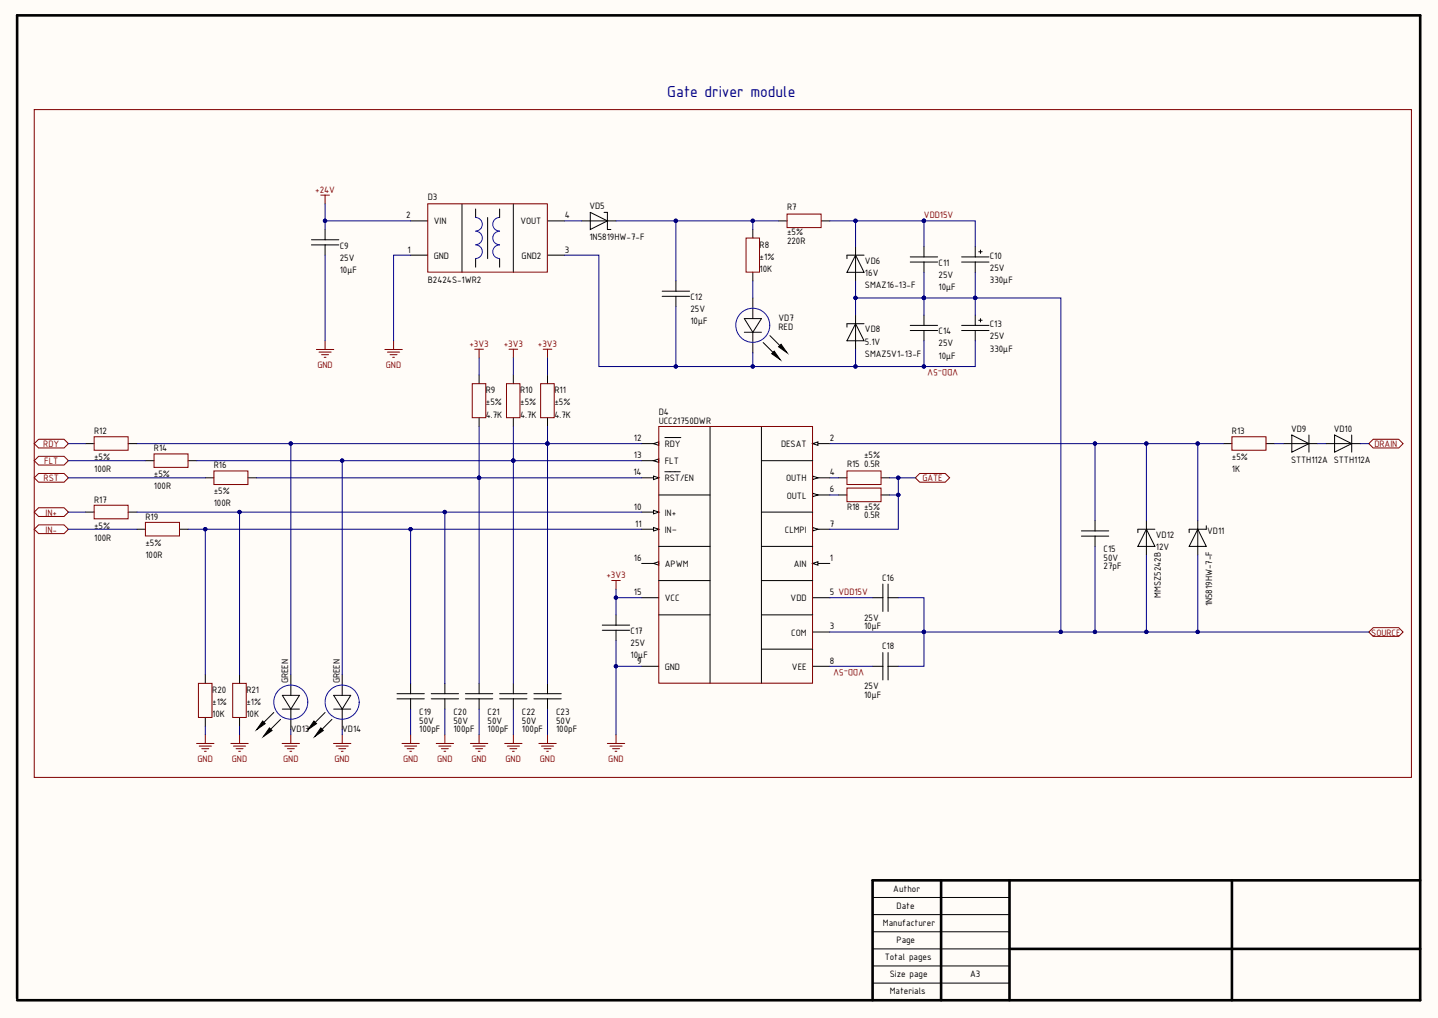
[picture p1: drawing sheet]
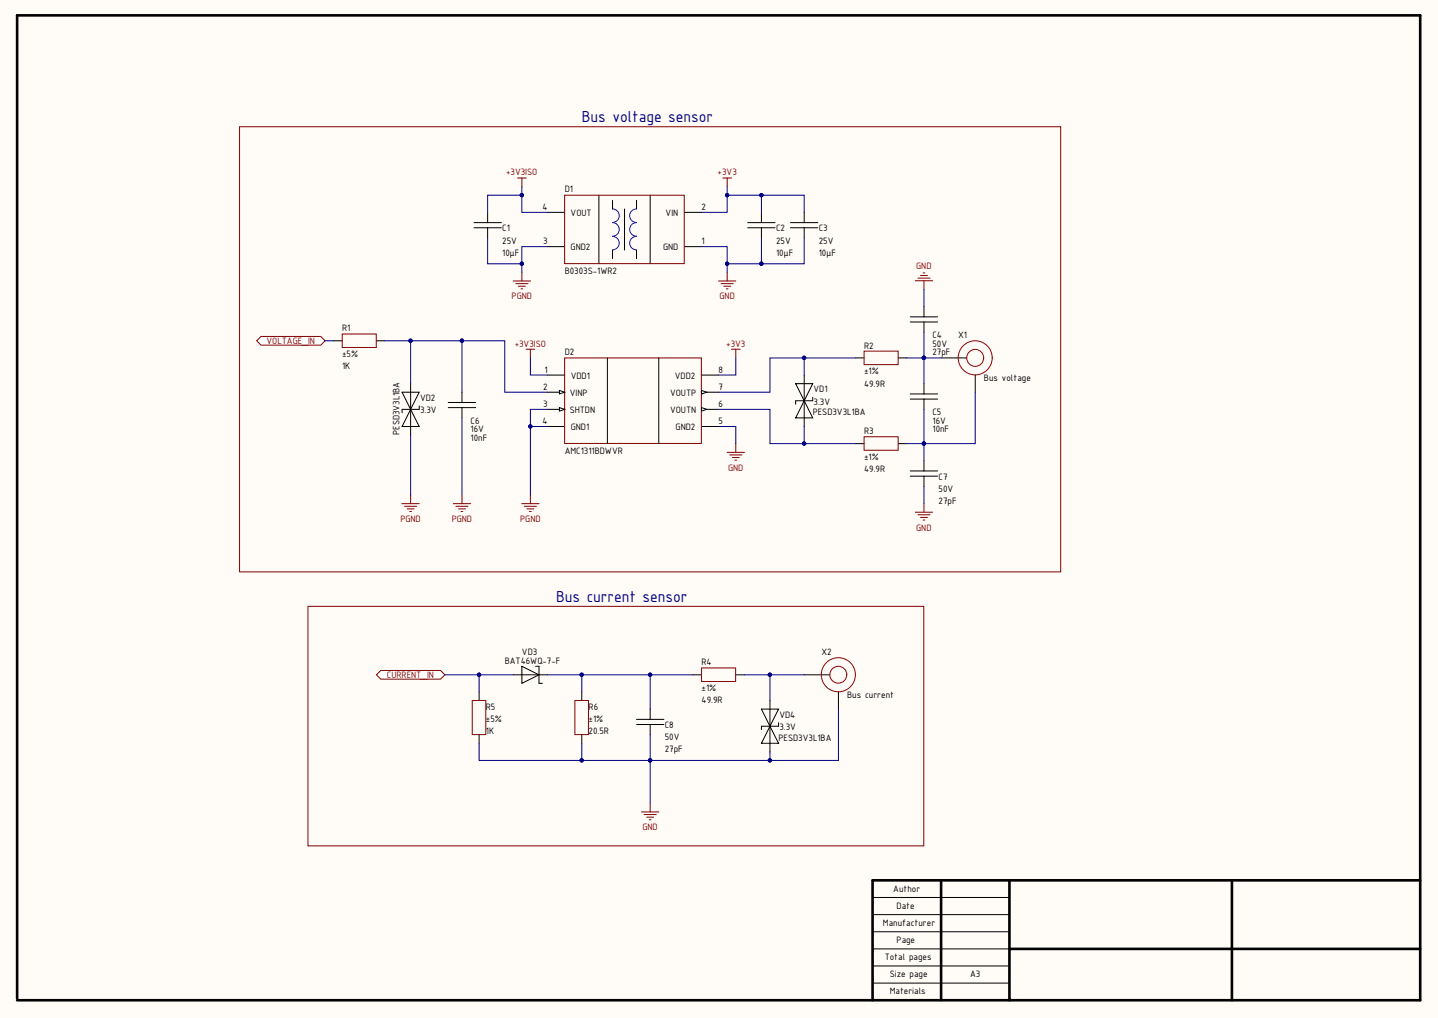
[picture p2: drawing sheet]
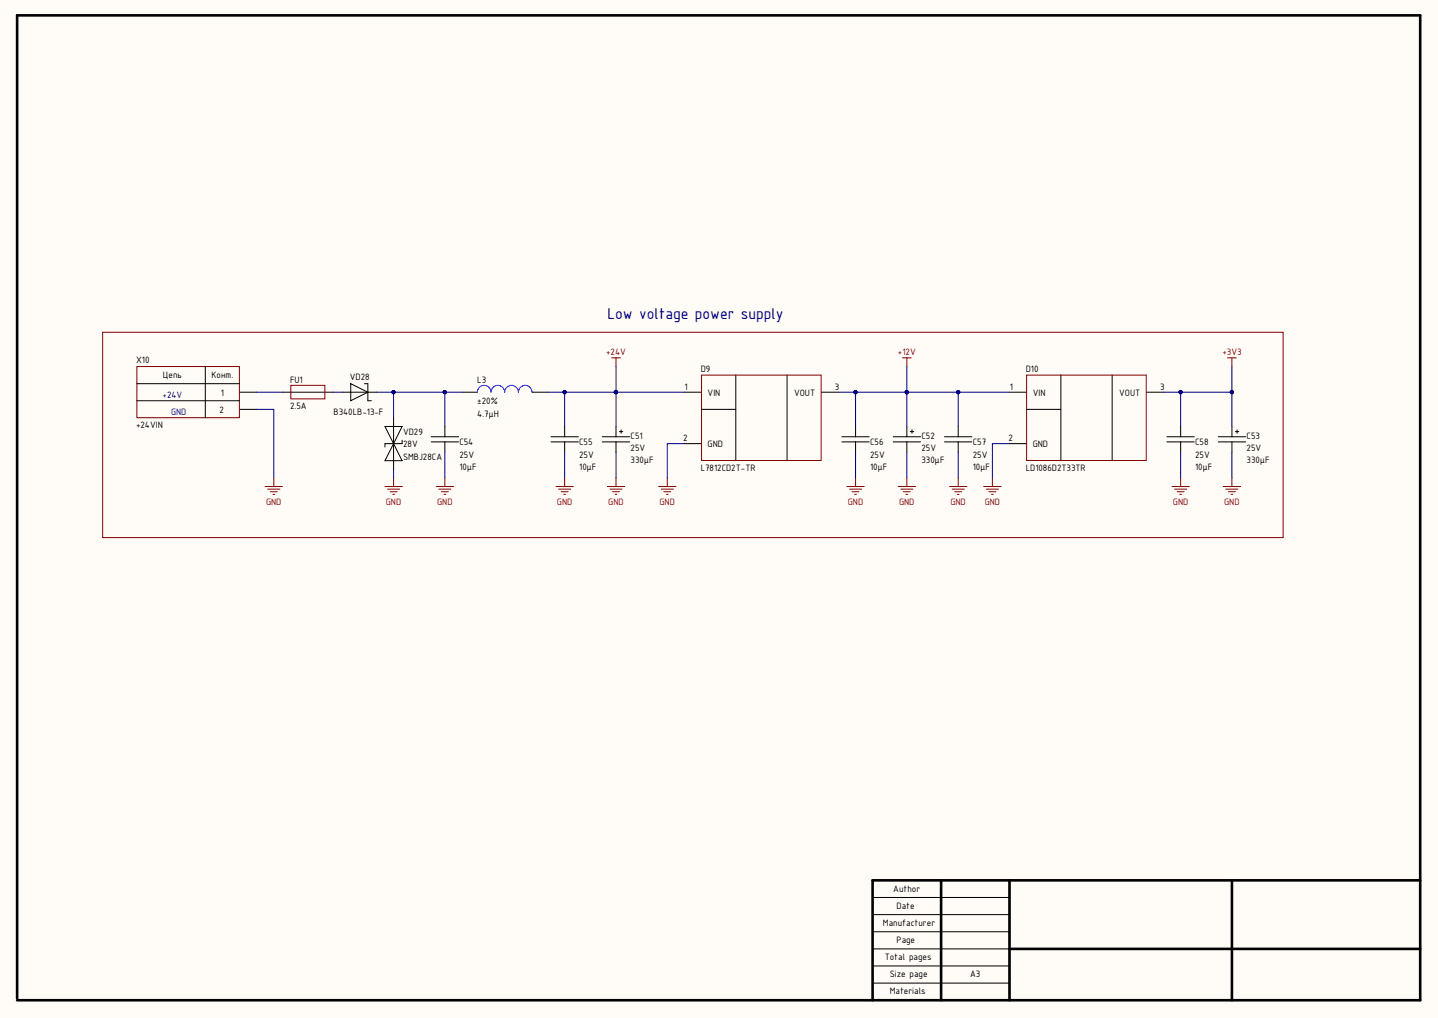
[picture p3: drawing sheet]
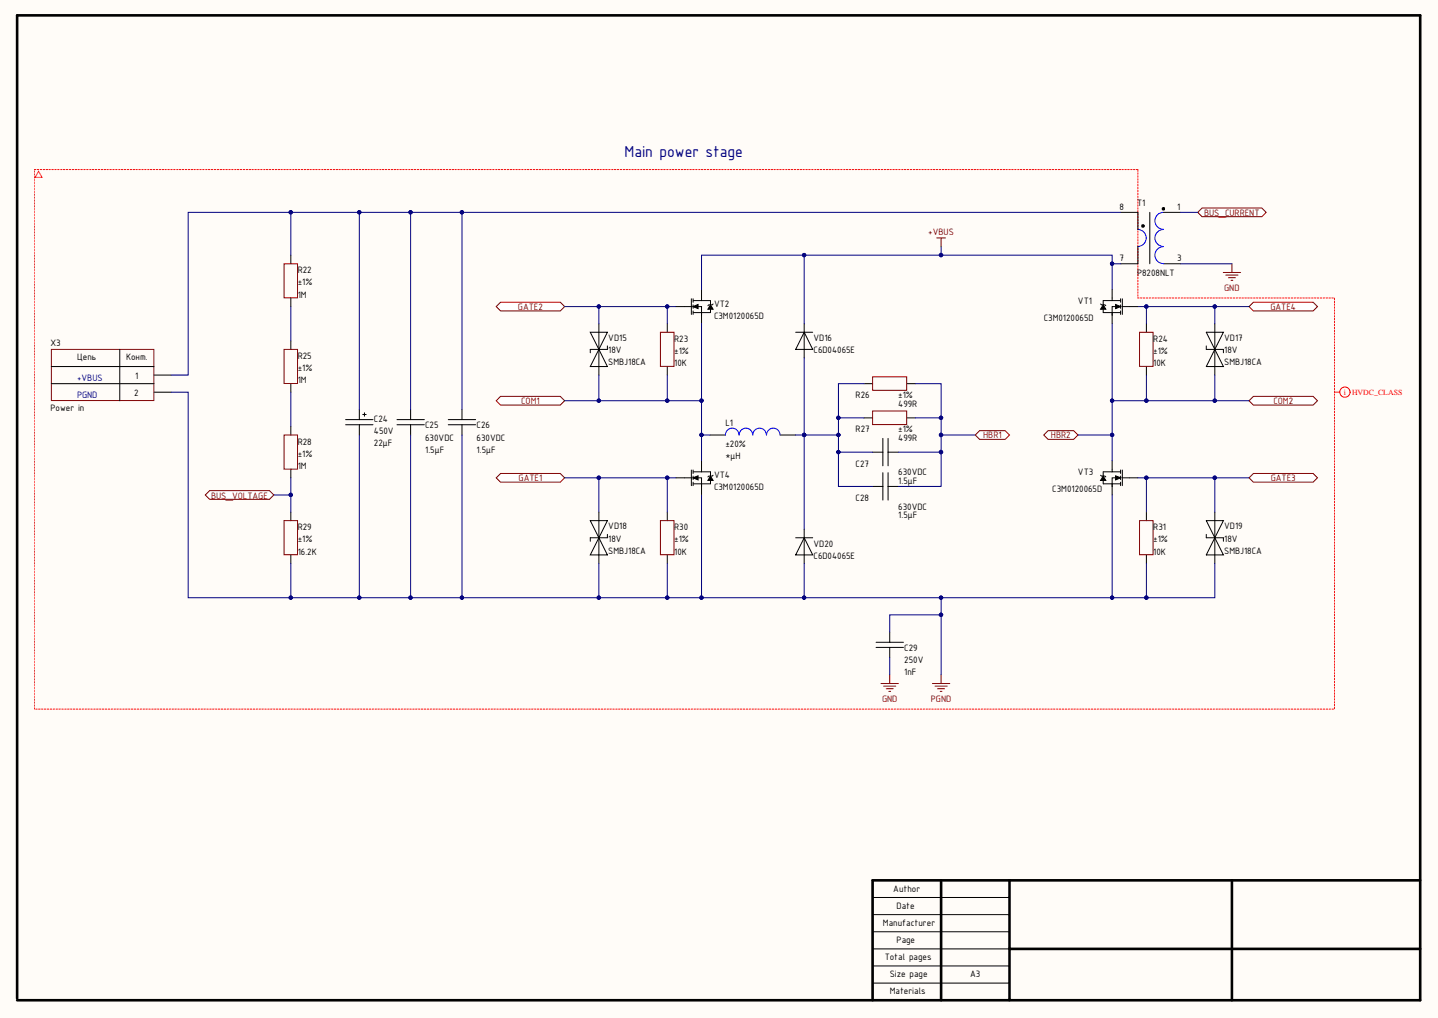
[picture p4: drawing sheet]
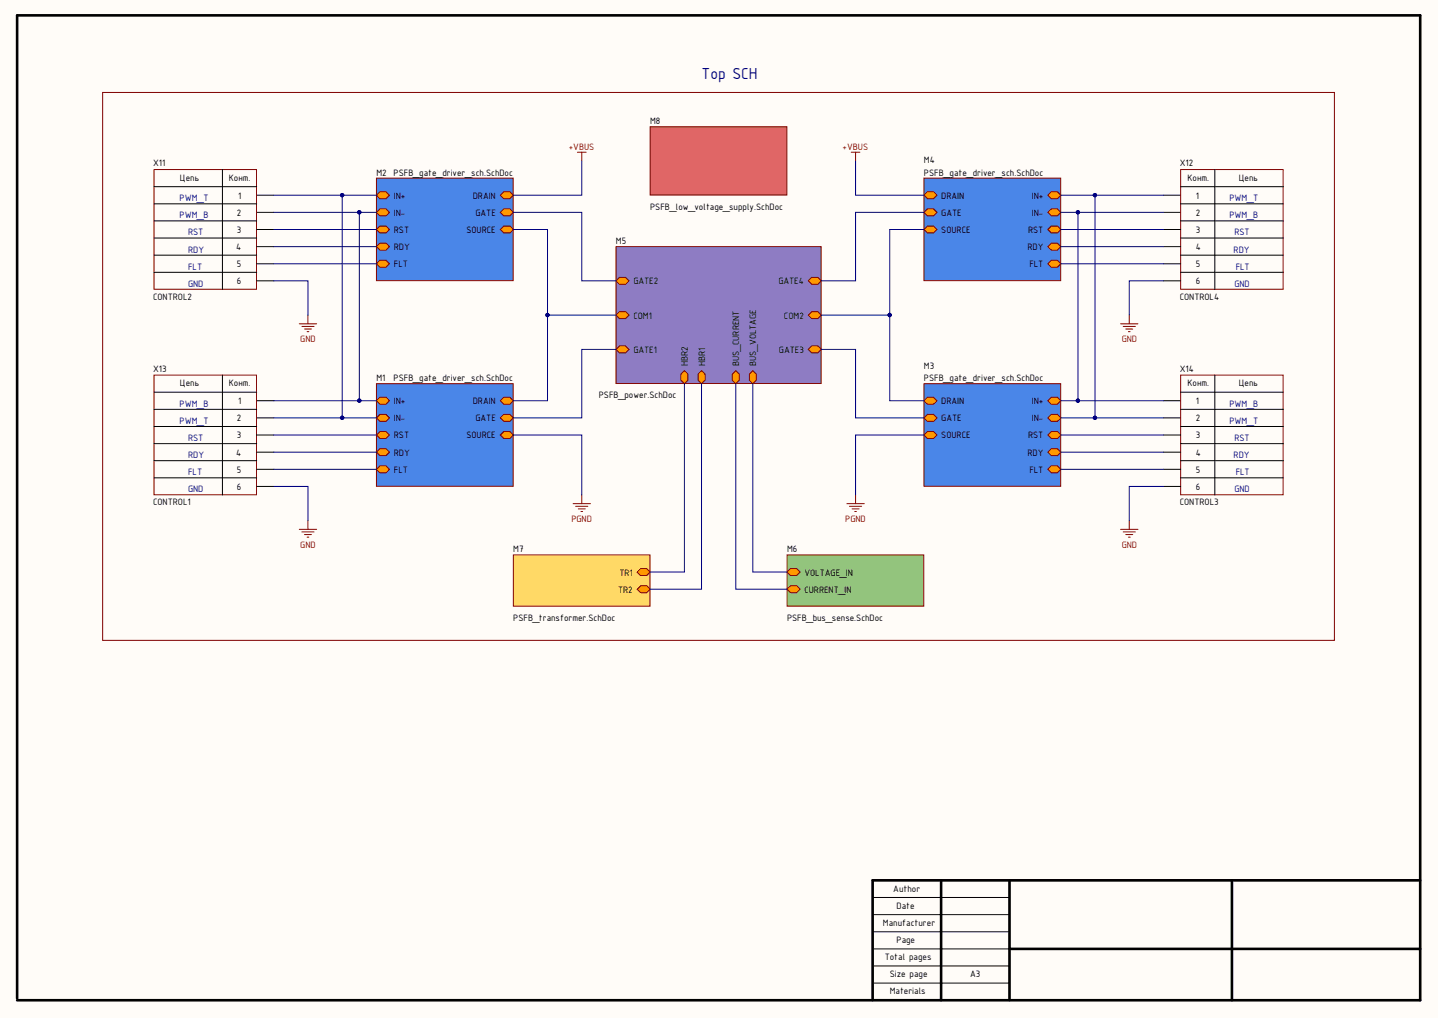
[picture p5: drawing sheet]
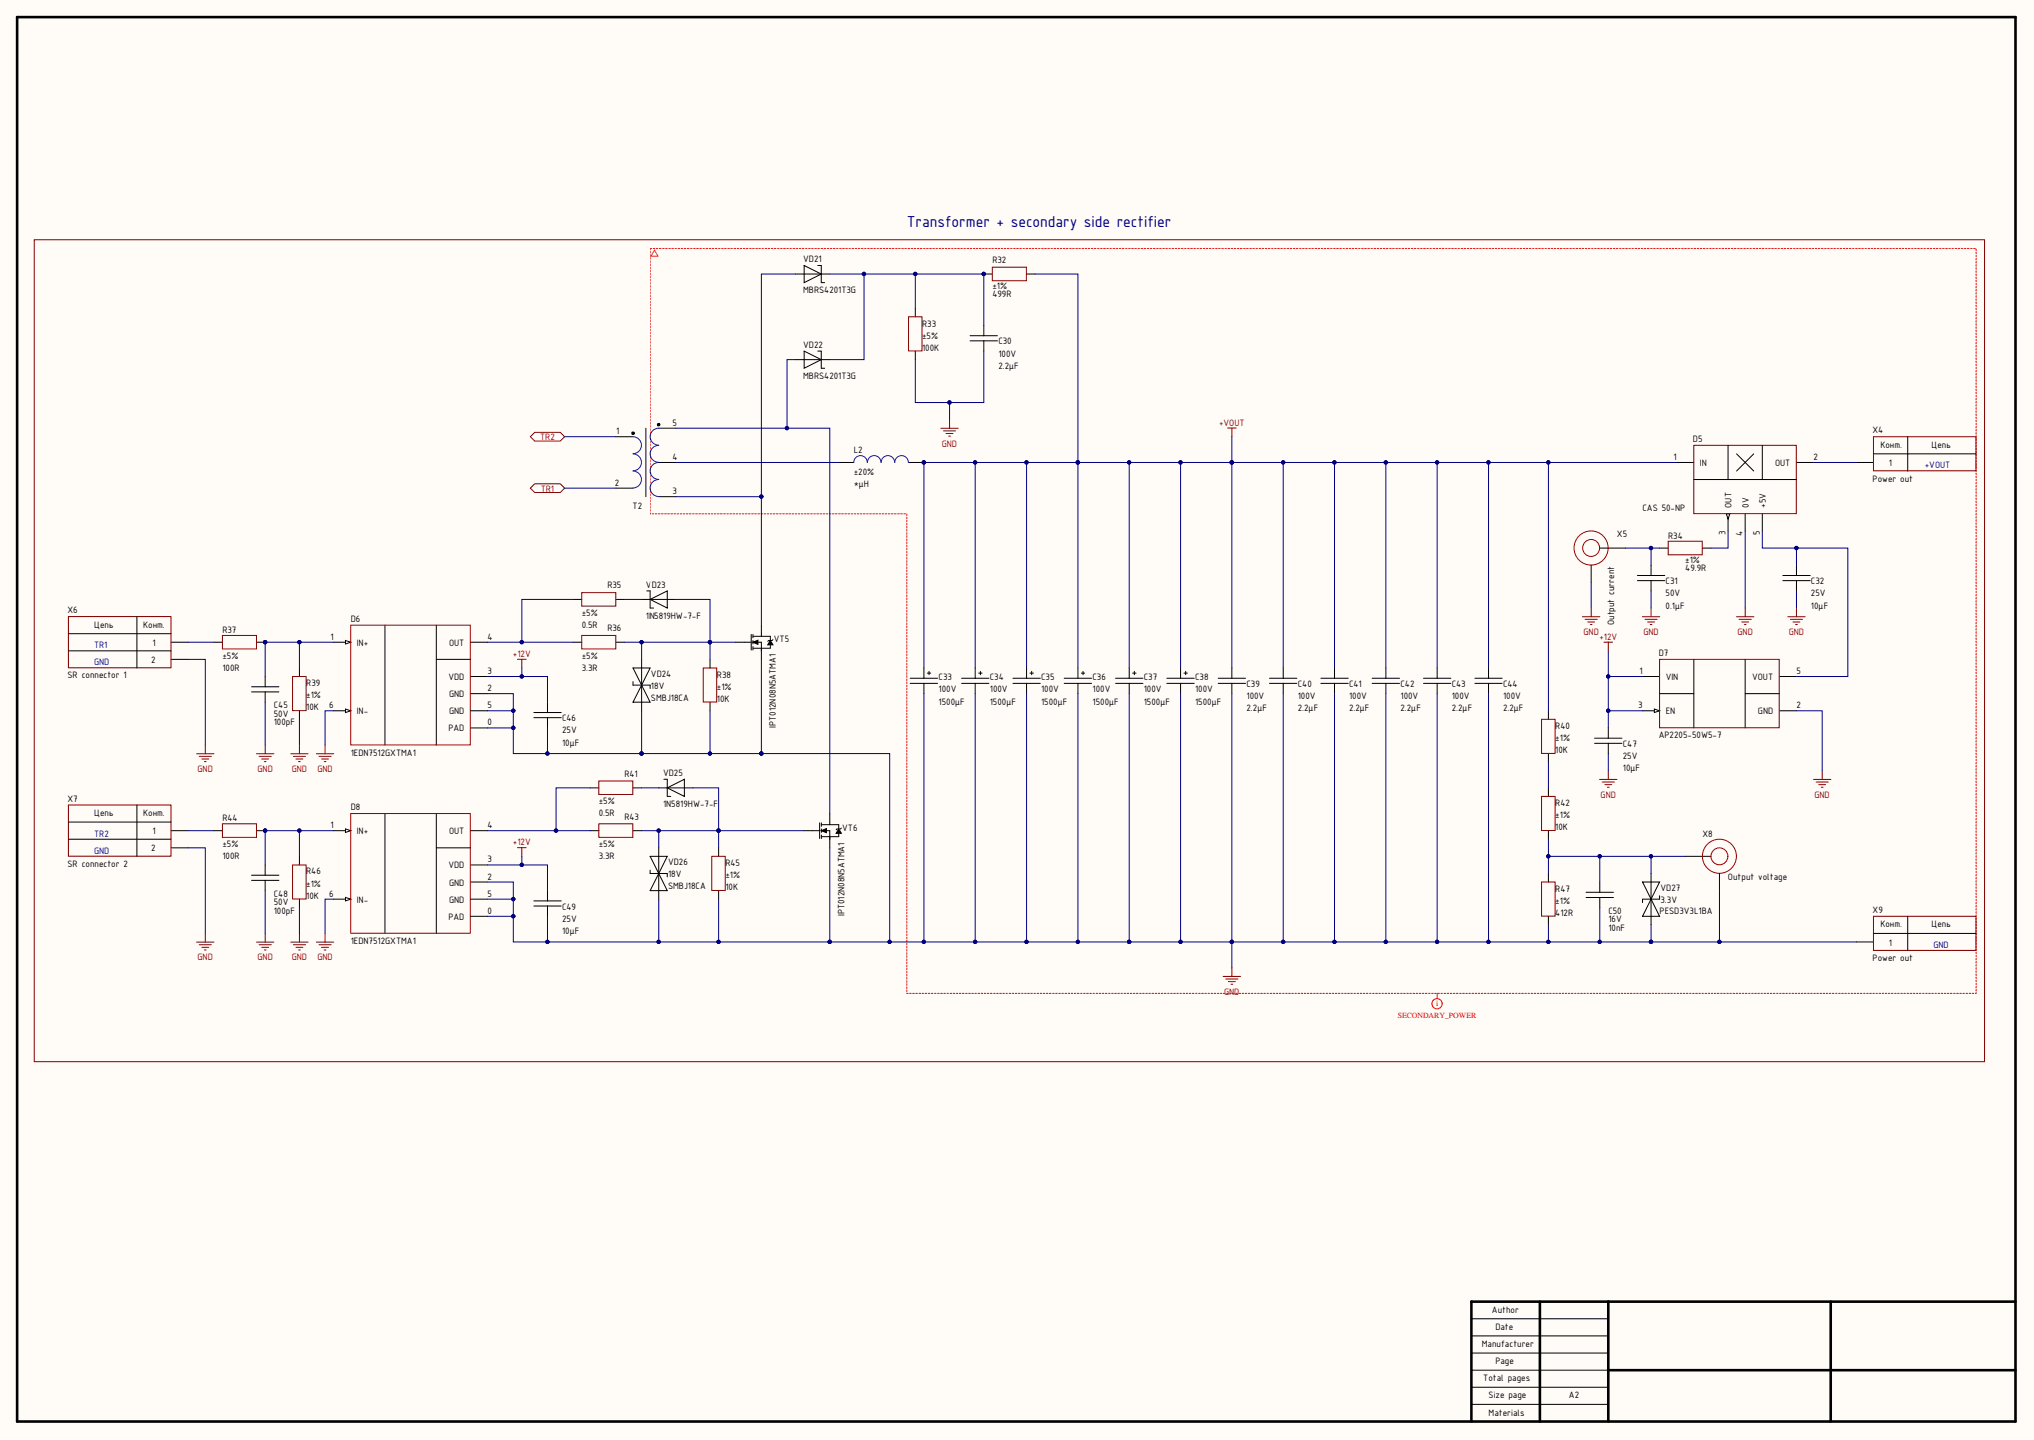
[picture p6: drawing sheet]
# Altium project PSFB.PrjPcb
6 sheets, 296 parts. Net scope: hierarchical (ports join the sheet entries above them; power ports are global).
Board file: PSFB_PCB.PcbDoc
Sheets:
  PSFB_top_level.SchDoc
    M6 = PSFB_bus_sense.SchDoc
    M1 = PSFB_gate_driver_sch.SchDoc
    M5 = PSFB_power.SchDoc
    M7 = PSFB_transformer.SchDoc
    M8 = PSFB_low_voltage_supply.SchDoc
    M2 = PSFB_gate_driver_sch.SchDoc
    M3 = PSFB_gate_driver_sch.SchDoc
    M4 = PSFB_gate_driver_sch.SchDoc

## Sheet PSFB_top_level.SchDoc
size 420 x 297 mm

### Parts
X11  CommentText: CONTROL2  [CON: SM06B-GHS]
X12  CommentText: CONTROL4  [CON: SM06B-GHS]
X13  CommentText: CONTROL1  [CON: SM06B-GHS]
X14  CommentText: CONTROL3  [CON: SM06B-GHS]

### Sub-sheets
M1 = PSFB_gate_driver_sch.SchDoc: RST (bidir), IN+ (bidir), RDY (bidir), FLT (bidir), IN- (bidir), GATE (bidir), SOURCE (bidir), DRAIN (bidir)
M2 = PSFB_gate_driver_sch.SchDoc: RST (bidir), IN+ (bidir), RDY (bidir), FLT (bidir), IN- (bidir), GATE (bidir), SOURCE (bidir), DRAIN (bidir)
M3 = PSFB_gate_driver_sch.SchDoc: RST (bidir), IN+ (bidir), RDY (bidir), FLT (bidir), IN- (bidir), GATE (bidir), SOURCE (bidir), DRAIN (bidir)
M4 = PSFB_gate_driver_sch.SchDoc: RST (bidir), IN+ (bidir), RDY (bidir), FLT (bidir), IN- (bidir), GATE (bidir), SOURCE (bidir), DRAIN (bidir)
M5 = PSFB_power.SchDoc: GATE1 (bidir), GATE2 (bidir), GATE3 (bidir), GATE4 (bidir), COM1 (bidir), COM2 (bidir), HBR1 (bidir), BUS_VOLTAGE (bidir), BUS_CURRENT (bidir), HBR2 (bidir)
M6 = PSFB_bus_sense.SchDoc: VOLTAGE_IN (bidir), CURRENT_IN (bidir)
M7 = PSFB_transformer.SchDoc: TR1 (bidir), TR2 (bidir)
M8 = PSFB_low_voltage_supply.SchDoc: no entries

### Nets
+VBUS: sheet M2/DRAIN, sheet M4/DRAIN
GND: X11.6 X12.6 X13.6 X14.6
PGND: sheet M1/SOURCE, sheet M3/SOURCE
NetC10_M2_2: sheet M1/DRAIN, sheet M5/COM1, sheet M2/SOURCE
NetC10_M4_2: sheet M5/COM2, sheet M5/HBR2, sheet M7/TR1, sheet M3/DRAIN, sheet M4/SOURCE
NetC27_2: sheet M5/HBR1, sheet M7/TR2
NetD4_M1_7: sheet M1/GATE, sheet M5/GATE1
NetD4_M2_7: sheet M5/GATE2, sheet M2/GATE
NetD4_M3_7: sheet M5/GATE3, sheet M3/GATE
NetD4_M4_7: sheet M5/GATE4, sheet M4/GATE
NetR1_2: sheet M6/VOLTAGE_IN, sheet M5/BUS_VOLTAGE
NetR5_2: sheet M6/CURRENT_IN, sheet M5/BUS_CURRENT
NetR12_M1_1: X13.4 ; sheet M1/RDY
NetR12_M2_1: X11.4 ; sheet M2/RDY
NetR12_M3_1: X14.4 ; sheet M3/RDY
NetR12_M4_1: X12.4 ; sheet M4/RDY
NetR14_M1_1: X13.5 ; sheet M1/FLT
NetR14_M2_1: X11.5 ; sheet M2/FLT
NetR14_M3_1: X14.5 ; sheet M3/FLT
NetR14_M4_1: X12.5 ; sheet M4/FLT
NetR16_M1_1: X13.3 ; sheet M1/RST
NetR16_M2_1: X11.3 ; sheet M2/RST
NetR16_M3_1: X14.3 ; sheet M3/RST
NetR16_M4_1: X12.3 ; sheet M4/RST
NetR17_M1_1: X11.2 X13.1 ; sheet M1/IN+, sheet M2/IN-
NetR17_M2_1: X11.1 X13.2 ; sheet M1/IN-, sheet M2/IN+
NetR17_M3_1: X12.2 X14.1 ; sheet M3/IN+, sheet M4/IN-
NetR17_M4_1: X12.1 X14.2 ; sheet M3/IN-, sheet M4/IN+

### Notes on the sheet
- Top SCH
- PWM_T
- PWM_B
- RST
- RDY
- FLT
- GND

## Sheet PSFB_bus_sense.SchDoc
size 420 x 297 mm

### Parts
C1  value 10μF  Voltage: 25V  [CAP: 1206]
C2  value 10μF  Voltage: 25V  [CAP: 1206]
C3  value 10μF  Voltage: 25V  [CAP: 1206]
C4  value 27pF  Voltage: 50V  [CAP: 0805]
C5  value 10nF  Voltage: 16V  [CAP: 0805]
C6  value 10nF  Voltage: 16V  [CAP: 0805]
C7  value 27pF  Voltage: 50V  [CAP: 0805]
C8  value 27pF  Voltage: 50V  [CAP: 0805]
D1  PartNumber: B0303S-1WR2  [MOD: SIP-4 (B0505S-1W)]
D2  PartNumber: AMC1311BDWVR  [8-SOIC-W]
R1  value 1K  Tolerance: ±5%  [RES: 0805]
R2  value 49.9R  Tolerance: ±1%  [RES: 0805]
R3  value 49.9R  Tolerance: ±1%  [RES: 0805]
R4  value 49.9R  Tolerance: ±1%  [RES: 0805]
R5  value 1K  Tolerance: ±5%  [RES: 0805]
R6  value 20.5R  Tolerance: ±1%  [RES: 2512]
VD1  Voltage: 3.3V  PartNumber: PESD3V3L1BA  [DIODE: SOD323]
VD2  Voltage: 3.3V  PartNumber: PESD3V3L1BA  [DIODE: SOD323]
VD3  PartNumber: BAT46WQ-7-F  [DIODE: SOD123]
VD4  Voltage: 3.3V  PartNumber: PESD3V3L1BA  [DIODE: SOD323]
X1  CommentText: Bus voltage  [60311002111526]
X2  CommentText: Bus current  [60311002111526]

### Blocks framed on the sheet
Bus voltage sensor: C1-C7 D1 D2 R1-R3 VD1 VD2 X1
Bus current sensor: C8 R4-R6 VD3 VD4 X2

### Ports
CURRENT_IN (bidir), VOLTAGE_IN (bidir)

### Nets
+3V3: C2.2 C3.2 D1.2(VIN) D2.8(VDD2)
+3V3ISO: C1.2 D1.4(VOUT) D2.1(VDD1)
GND: C2.1 C3.1 C4.2 C7.2 C8.2 D1.1(GND) D2.5(GND2) R5.1 R6.1 VD4.1(A) X2.2
PGND: C1.1 C6.1 D1.3(GND2) D2.3(SHTDN) D2.4(GND1) VD2.1(A)
NetC4_1: C4.1 C5.2 R2.1 X1.1
NetC5_1: C5.1 C7.1 R3.1 X1.2
NetC6_2: C6.2 D2.2(VINP) R1.1 VD2.2(C)
NetC8_1: C8.1 R4.2 R6.2 VD3.2
NetD2_6: D2.6(VOUTN) R3.2 VD1.1(A)
NetD2_7: D2.7(VOUTP) R2.2 VD1.2(C)
NetR1_2: R1.2 ; port VOLTAGE_IN
NetR4_1: R4.1 VD4.2(C) X2.1
NetR5_2: R5.2 VD3.1 ; port CURRENT_IN

## Sheet PSFB_gate_driver_sch.SchDoc
size 420 x 297 mm; Address1: Address1; Address2: Address2; Address3: Address3; Address4: Address4; DocumentNumber: АБВГ.123456.001 Э3; SheetNumber: 1; Scale: 1:1; DocumentType: Схема электрическая принципиальная; FirstReferrence: АБВГ.123456.001
Used 4 times, as channels M1, M2, M3, M4. Parts and nets are listed once, with the designators drawn on the sheet.

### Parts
C9  value 10μF  Voltage: 25V  [CAP: 1206]
C10  value 330μF  Voltage: 25V  [CAP: D8C3.5H12]
C11  value 10μF  Voltage: 25V  [CAP: 1206]
C12  value 10μF  Voltage: 25V  [CAP: 1206]
C13  value 330μF  Voltage: 25V  [CAP: D8C3.5H12]
C14  value 10μF  Voltage: 25V  [CAP: 1206]
C15  value 27pF  Voltage: 50V  [CAP: 0805]
C16  value 10μF  Voltage: 25V  [CAP: 1206]
C17  value 10μF  Voltage: 25V  [CAP: 1206]
C18  value 10μF  Voltage: 25V  [CAP: 1206]
C19  value 100pF  Voltage: 50V  [CAP: 0805]
C20  value 100pF  Voltage: 50V  [CAP: 0805]
C21  value 100pF  Voltage: 50V  [CAP: 0805]
C22  value 100pF  Voltage: 50V  [CAP: 0805]
C23  value 100pF  Voltage: 50V  [CAP: 0805]
D3  PartNumber: B2424S-1WR2  [MOD: SIP-4 (B0505S-1W)]
D4  (no value)  [16-SOIC]
R7  value 220R  Tolerance: ±5%  [RES: 2512]
R8  value 10K  Tolerance: ±1%  [RES: 0805]
R9  value 4.7K  Tolerance: ±5%  [RES: 0805]
R10  value 4.7K  Tolerance: ±5%  [RES: 0805]
R11  value 4.7K  Tolerance: ±5%  [RES: 0805]
R12  value 100R  Tolerance: ±5%  [RES: 0805]
R13  value 1K  Tolerance: ±5%  [RES: 0805]
R14  value 100R  Tolerance: ±5%  [RES: 0805]
R15  value 0.5R  Tolerance: ±5%  [RES: 2512]
R16  value 100R  Tolerance: ±5%  [RES: 0805]
R17  value 100R  Tolerance: ±5%  [RES: 0805]
R18  value 0.5R  Tolerance: ±5%  [RES: 2512]
R19  value 100R  Tolerance: ±5%  [RES: 0805]
R20  value 10K  Tolerance: ±1%  [RES: 0805]
R21  value 10K  Tolerance: ±1%  [RES: 0805]
VD5  PartNumber: 1N5819HW-7-F  [DIODE: SOD123]
VD6  Voltage: 16V  PartNumber: SMAZ16-13-F  [DIODE: SMA]
VD7  Color: RED  [LED: 0805R]
VD8  Voltage: 5.1V  PartNumber: SMAZ5V1-13-F  [DIODE: SMA]
VD9  PartNumber: STTH112A  [DIODE: SMA]
VD10  PartNumber: STTH112A  [DIODE: SMA]
VD11  PartNumber: 1N5819HW-7-F  [DIODE: SOD123]
VD12  Voltage: 12V  PartNumber: MMSZ5242B  [DIODE: SOD123]
VD13  Color: GREEN  [LED: 0805G]
VD14  Color: GREEN  [LED: 0805G]

### Blocks framed on the sheet
Gate driver module: C9-C23 D3 D4 R7-R21 VD5-VD14

### Ports
DRAIN (bidir), FLT (bidir), GATE (bidir), IN+ (bidir), IN- (bidir), RDY (bidir), RST (bidir), SOURCE (bidir)

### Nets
+3V3: C17.2 D4.15(VCC) R9.2 R10.2 R11.2
+24V: C9.2 D3.2(VIN)
GND: C9.1 C17.1 C19.1 C20.1 C21.1 C22.1 C23.1 D3.1(GND) D4.9(GND) R20.2 R21.2 VD13.2(C) VD14.2(C)
DRAIN: VD10.2 ; port DRAIN
FLT: R14.1 ; port FLT
GATE: D4.7(CLMPI) R15.2 R18.2 ; port GATE
IN+: R17.1 ; port IN+
IN-: R19.1 ; port IN-
RDY: R12.1 ; port RDY
RST: R16.1 ; port RST
SOURCE: C10.2 C11.2 C13.1 C14.1 C15.1 C16.1 C18.1 D4.3(COM) VD6.1(A) VD8.2(C) VD11.1 VD12.1(A) ; port SOURCE
VDD15V: C10.1 C11.1 C16.2 D4.5(VDD) R7.2 VD6.2(C)
VDD-5V: C12.1 C13.2 C14.2 C18.2 D3.3(GND2) D4.8(VEE) VD7.2(C) VD8.1(A)
NetC12_2: C12.2 R7.1 R8.2 VD5.2
NetC15_2: C15.2 D4.2(DESAT) R13.1 VD11.2 VD12.2(C)
NetC19_2: C19.2 D4.11(IN–) R19.2 R20.1
NetC20_2: C20.2 D4.10(IN+) R17.2 R21.1
NetC21_2: C21.2 D4.14(~{RST}/EN) R9.1 R16.2
NetC22_2: C22.2 D4.13(FLT) R10.1 R14.2 VD14.1(A)
NetC23_2: C23.2 D4.12(~{RDY}) R11.1 R12.2 VD13.1(A)
NetD3_4: D3.4(VOUT) VD5.1
NetD4_4: D4.4(OUTH) R15.1
NetD4_6: D4.6(OUTL) R18.1
NetR8_1: R8.1 VD7.1(A)
NetR13_2: R13.2 VD9.1
NetVD9_2: VD9.2 VD10.1

Not connected (* = marked no-connect by the designer): D4 1(AIN) 16(APWM)

### Channels
M1: designators end in _M1; ports DRAIN=NetC10_M2_2 FLT=NetR14_M1_1 GATE=NetD4_M1_7 IN+=NetR17_M1_1 IN-=NetR17_M2_1 RDY=NetR12_M1_1 RST=NetR16_M1_1 SOURCE=PGND
M2: designators end in _M2; ports DRAIN=+VBUS FLT=NetR14_M2_1 GATE=NetD4_M2_7 IN+=NetR17_M2_1 IN-=NetR17_M1_1 RDY=NetR12_M2_1 RST=NetR16_M2_1 SOURCE=NetC10_M2_2
M3: designators end in _M3; ports DRAIN=NetC10_M4_2 FLT=NetR14_M3_1 GATE=NetD4_M3_7 IN+=NetR17_M3_1 IN-=NetR17_M4_1 RDY=NetR12_M3_1 RST=NetR16_M3_1 SOURCE=PGND
M4: designators end in _M4; ports DRAIN=+VBUS FLT=NetR14_M4_1 GATE=NetD4_M4_7 IN+=NetR17_M4_1 IN-=NetR17_M3_1 RDY=NetR12_M4_1 RST=NetR16_M4_1 SOURCE=NetC10_M4_2

## Sheet PSFB_power.SchDoc
size 420 x 297 mm

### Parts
C24  value 22μF  Voltage: 450V  [CAP: D16C7.5H25]
C25  value 1.5μF  Voltage: 630VDC  [WCAP-FTBP_L31W16H25.5]
C26  value 1.5μF  Voltage: 630VDC  [WCAP-FTBP_L31W16H25.5]
C27  value 1.5μF  Voltage: 630VDC  [WCAP-FTBP_L31W16H25.5]
C28  value 1.5μF  Voltage: 630VDC  [WCAP-FTBP_L31W16H25.5]
C29  value 1nF  Voltage: 250V  [WCAP-CSSA_2211_H2.5]
L1  value *μH  Tolerance: ±20%  [IND: R26.9/14.7/11.2 (H)]
R22  value 1M  Tolerance: ±1%  [RES: 1206]
R23  value 10K  Tolerance: ±1%  [RES: 0805]
R24  value 10K  Tolerance: ±1%  [RES: 0805]
R25  value 1M  Tolerance: ±1%  [RES: 1206]
R26  value 499R  Tolerance: ±1%  [RES: 2512]
R27  value 499R  Tolerance: ±1%  [RES: 2512]
R28  value 1M  Tolerance: ±1%  [RES: 1206]
R29  value 16.2K  Tolerance: ±1%  [RES: 1206]
R30  value 10K  Tolerance: ±1%  [RES: 0805]
R31  value 10K  Tolerance: ±1%  [RES: 0805]
T1  PartNumber: P8208NLT  [TRANS: P8208NLT]
VD15  Voltage: 18V  PartNumber: SMBJ18CA  [DIODE: SMB]
VD16  PartNumber: C6D04065E  [DPAK (D)]
VD17  Voltage: 18V  PartNumber: SMBJ18CA  [DIODE: SMB]
VD18  Voltage: 18V  PartNumber: SMBJ18CA  [DIODE: SMB]
VD19  Voltage: 18V  PartNumber: SMBJ18CA  [DIODE: SMB]
VD20  PartNumber: C6D04065E  [DPAK (D)]
VT1  PartNumber: C3M0120065D  [TO247(H)]
VT2  PartNumber: C3M0120065D  [TO247(H)]
VT3  PartNumber: C3M0120065D  [TO247(H)]
VT4  PartNumber: C3M0120065D  [TO247(H)]
X3  CommentText: Power in  [CON: 2453690000]

### Ports
BUS_CURRENT (bidir), BUS_VOLTAGE (bidir), COM1 (bidir), COM2 (bidir), GATE1 (bidir), GATE2 (bidir), GATE3 (bidir), GATE4 (bidir), HBR1 (bidir), HBR2 (bidir)

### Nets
+VBUS: T1.7 VD16.2 VT1.2(D) VT2.2(D)
GND: C29.2 T1.3
PGND: C24.2 C25.1 C26.1 C29.1 R29.1 R30.1 R31.1 VD18.2(C) VD19.2(C) VD20.1 VT3.3(S) VT4.3(S) X3.2
NetC10_M2_2: L1.2 R23.1 VD15.2(C) VT2.3(S) VT4.2(D) ; port COM1
NetC10_M4_2: R24.1 VD17.2(C) VT1.3(S) VT3.2(D) ; port COM2, port HBR2
NetC24_1: C24.1 C25.2 C26.2 R22.2 T1.8 X3.1
NetC27_1: C27.1 C28.1 L1.1 R26.1 R27.1 VD16.1 VD20.2
NetC27_2: C27.2 C28.2 R26.2 R27.2 ; port HBR1
NetD4_M1_7: R30.2 VD18.1(A) VT4.1(G) ; port GATE1
NetD4_M2_7: R23.2 VD15.1(A) VT2.1(G) ; port GATE2
NetD4_M3_7: R31.2 VD19.1(A) VT3.1(G) ; port GATE3
NetD4_M4_7: R24.2 VD17.1(A) VT1.1(G) ; port GATE4
NetR1_2: R28.1 R29.2 ; port BUS_VOLTAGE
NetR5_2: T1.1 ; port BUS_CURRENT
NetR22_1: R22.1 R25.2
NetR25_1: R25.1 R28.2

### Layout directives
net class HVDC_CLASS: +VBUS, GND, PGND

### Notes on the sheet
- Main power stage
- +VBUS
- PGND

## Sheet PSFB_transformer.SchDoc
size 594 x 420 mm

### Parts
C30  value 2.2μF  Voltage: 100V  [CAP: 1206]
C31  value 0.1μF  Voltage: 50V  [CAP: 0805]
C32  value 10μF  Voltage: 25V  [CAP: 1206]
C33  value 1500μF  Voltage: 100V  [CAP: D30C10H37]
C34  value 1500μF  Voltage: 100V  [CAP: D30C10H37]
C35  value 1500μF  Voltage: 100V  [CAP: D30C10H37]
C36  value 1500μF  Voltage: 100V  [CAP: D30C10H37]
C37  value 1500μF  Voltage: 100V  [CAP: D30C10H37]
C38  value 1500μF  Voltage: 100V  [CAP: D30C10H37]
C39  value 2.2μF  Voltage: 100V  [CAP: 1206]
C40  value 2.2μF  Voltage: 100V  [CAP: 1206]
C41  value 2.2μF  Voltage: 100V  [CAP: 1206]
C42  value 2.2μF  Voltage: 100V  [CAP: 1206]
C43  value 2.2μF  Voltage: 100V  [CAP: 1206]
C44  value 2.2μF  Voltage: 100V  [CAP: 1206]
C45  value 100pF  Voltage: 50V  [CAP: 0805]
C46  value 10μF  Voltage: 25V  [CAP: 1206]
C47  value 10μF  Voltage: 25V  [CAP: 1206]
C48  value 100pF  Voltage: 50V  [CAP: 0805]
C49  value 10μF  Voltage: 25V  [CAP: 1206]
C50  value 10nF  Voltage: 16V  [CAP: 0805]
D5  PartNumber: CAS 50-NP  [SENSOR: LTS 25-NP]
D6  PartNumber: 1EDN7512GXTMA1  [6-WDFN]
D7  PartNumber: AP2205-50W5-7  [SOT23-5]
D8  PartNumber: 1EDN7512GXTMA1  [6-WDFN]
L2  value *μH  Tolerance: ±20%  [IND: R46.7/24.1/18 (H)]
R32  value 499R  Tolerance: ±1%  [RES: 2512]
R33  value 100K  Tolerance: ±5%  [RES: 1206]
R34  value 49.9R  Tolerance: ±1%  [RES: 0805]
R35  value 0.5R  Tolerance: ±5%  [RES: 1206]
R36  value 3.3R  Tolerance: ±5%  [RES: 1206]
R37  value 100R  Tolerance: ±5%  [RES: 0805]
R38  value 10K  Tolerance: ±1%  [RES: 0805]
R39  value 10K  Tolerance: ±1%  [RES: 0805]
R40  value 10K  Tolerance: ±1%  [RES: 0805]
R41  value 0.5R  Tolerance: ±5%  [RES: 1206]
R42  value 10K  Tolerance: ±1%  [RES: 0805]
R43  value 3.3R  Tolerance: ±5%  [RES: 1206]
R44  value 100R  Tolerance: ±5%  [RES: 0805]
R45  value 10K  Tolerance: ±1%  [RES: 0805]
R46  value 10K  Tolerance: ±1%  [RES: 0805]
R47  value 412R  Tolerance: ±1%  [RES: 0805]
T2  (no value)  [TRANS: ETD59/31/22_FB]
VD21  PartNumber: MBRS4201T3G  [DIODE: SMC]
VD22  PartNumber: MBRS4201T3G  [DIODE: SMC]
VD23  PartNumber: 1N5819HW-7-F  [DIODE: SOD123]
VD24  Voltage: 18V  PartNumber: SMBJ18CA  [DIODE: SMB]
VD25  PartNumber: 1N5819HW-7-F  [DIODE: SOD123]
VD26  Voltage: 18V  PartNumber: SMBJ18CA  [DIODE: SMB]
VD27  Voltage: 3.3V  PartNumber: PESD3V3L1BA  [DIODE: SOD323]
VT5  PartNumber: IPT012N08N5ATMA1  [8-TDSON]
VT6  PartNumber: IPT012N08N5ATMA1  [8-TDSON]
X4  CommentText: Power out  [7461098_for HAL]
X5  CommentText: Output current  [60311002111526]
X6  CommentText: SR connector 1  [SM02B-SRSS-TB(LF)(SN)]
X7  CommentText: SR connector 2  [SM02B-SRSS-TB(LF)(SN)]
X8  CommentText: Output voltage  [60311002111526]
X9  CommentText: Power out  [7461098_for HAL]

### Ports
TR1 (bidir), TR2 (bidir)

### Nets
+12V: C46.1 C47.1 C49.1 D6.3(VDD) D7.1(VIN) D7.3(EN) D8.3(VDD)
+VOUT: C33.1 C34.1 C35.1 C36.1 C37.1 C38.1 C39.1 C40.1 C41.1 C42.1 C43.1 C44.1 D5.1(IN) L2.1 R32.2 R40.2
GND: C30.2 C31.1 C32.2 C33.2 C34.2 C35.2 C36.2 C37.2 C38.2 C39.2 C40.2 C41.2 C42.2 C43.2 C44.2 C45.1 C46.2 C47.2 C48.1 C49.2 C50.1 D5.4(0V) D6.0(PAD) D6.2(GND) D6.5(GND) D6.6(IN-) D7.2(GND) D8.0(PAD) D8.2(GND) D8.5(GND) D8.6(IN-) R33.1 R38.1 R39.1 R45.1 R46.1 R47.1 VD24.2(C) VD26.2(C) VD27.1(A) VT5.3(S) VT6.3(S) X5.2 X6.2 X7.2 X8.2 X9.1
NetC10_M4_2: T2.2 ; port TR1
NetC27_2: T2.1 ; port TR2
NetC30_1: C30.1 R32.1 R33.2 VD21.2 VD22.2
NetC31_2: C31.2 R34.2 X5.1
NetC32_1: C32.1 D5.5(+5V) D7.5(VOUT)
NetC45_2: C45.2 D6.1(IN+) R37.2 R39.2
NetC48_2: C48.2 D8.1(IN+) R44.2 R46.2
NetC50_2: C50.2 R42.1 R47.2 VD27.2(C) X8.1
NetD5_2: D5.2(OUT) X4.1
NetD5_3: D5.3(OUT) R34.1
NetD6_4: D6.4(OUT) R35.1 R36.1
NetD8_4: D8.4(OUT) R41.1 R43.1
NetL2_2: L2.2 T2.4
NetR35_2: R35.2 VD23.2
NetR36_2: R36.2 R38.2 VD23.1 VD24.1(A) VT5.1(G)
NetR37_1: R37.1 X6.1
NetR40_1: R40.1 R42.2
NetR41_2: R41.2 VD25.2
NetR43_2: R43.2 R45.2 VD25.1 VD26.1(A) VT6.1(G)
NetR44_1: R44.1 X7.1
NetT2_3: T2.3 VD21.1 VT5.2(D)
NetT2_5: T2.5 VD22.1 VT6.2(D)

### Layout directives
net class SECONDARY_POWER: +12V, +VOUT, GND

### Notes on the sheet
- Transformer + secondary side rectifier
- +VOUT
- TR1
- GND
- TR2

## Sheet PSFB_low_voltage_supply.SchDoc
size 420 x 297 mm

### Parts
C51  value 330μF  Voltage: 25V  [CAP: D8C3.5H12]
C52  value 330μF  Voltage: 25V  [CAP: D8C3.5H12]
C53  value 330μF  Voltage: 25V  [CAP: D8C3.5H12]
C54  value 10μF  Voltage: 25V  [CAP: 1206]
C55  value 10μF  Voltage: 25V  [CAP: 1206]
C56  value 10μF  Voltage: 25V  [CAP: 1206]
C57  value 10μF  Voltage: 25V  [CAP: 1206]
C58  value 10μF  Voltage: 25V  [CAP: 1206]
D9  PartNumber: L7812CD2T-TR  [D2PAK]
D10  PartNumber: LD1086D2T33TR  [D2PAK]
FU1  MaxCurrent: 2.5A  [FUSE: 1206]
L3  value 4.7μH  Tolerance: ±20%  [IND: SDR0403]
VD28  PartNumber: B340LB-13-F  [DIODE: SMB]
VD29  Voltage: 28V  PartNumber: SMBJ28CA  [DIODE: SMB]
X10  CommentText: +24VIN  [CON: 6PCV-02-006]

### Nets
+3V3: C53.1 C58.1 D10.3(VOUT)
+12V: C52.1 C56.1 C57.1 D9.3(VOUT) D10.1(VIN)
+24V: C51.1 C55.1 D9.1(VIN) L3.1
GND: C51.2 C52.2 C53.2 C54.2 C55.2 C56.2 C57.2 C58.2 D9.2(GND) D10.2(GND) VD29.2(C) X10.2
NetC54_1: C54.1 L3.2 VD28.2 VD29.1(A)
NetFU1_1: FU1.1 X10.1
NetFU1_2: FU1.2 VD28.1

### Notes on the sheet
- Low voltage power supply
- +24V
- GND

## Nets that join several sheets
+3V3: PSFB_bus_sense (C2.2 C3.2 D1.2 D2.8), M1 (5 pins), PSFB_low_voltage_supply (C53.1 C58.1 D10.3), M2 (5 pins), M3 (5 pins), M4 (5 pins)
+12V: PSFB_transformer (7 pins), PSFB_low_voltage_supply (5 pins)
+24V: M1 (C9_M1.2 D3_M1.2), PSFB_low_voltage_supply (C51.1 C55.1 D9.1 L3.1), M2 (C9_M2.2 D3_M2.2), M3 (C9_M3.2 D3_M3.2), M4 (C9_M4.2 D3_M4.2)
+VBUS: PSFB_power (T1.7 VD16.2 VT1.2 VT2.2), M2 (VD10_M2.2), M4 (VD10_M4.2)
GND: PSFB_top_level (X11.6 X12.6 X13.6 X14.6), PSFB_bus_sense (11 pins), M1 (13 pins), PSFB_power (C29.2 T1.3), PSFB_transformer (47 pins), PSFB_low_voltage_supply (12 pins), M2 (13 pins), M3 (13 pins), M4 (13 pins)
PGND: PSFB_bus_sense (6 pins), M1 (12 pins), PSFB_power (13 pins), M3 (12 pins)
NetC10_M2_2: M1 (VD10_M1.2), PSFB_power (5 pins), M2 (12 pins)
NetC10_M4_2: PSFB_power (R24.1 VD17.2 VT1.3 VT3.2), PSFB_transformer (T2.2), M3 (VD10_M3.2), M4 (12 pins)
NetC27_2: PSFB_power (C27.2 C28.2 R26.2 R27.2), PSFB_transformer (T2.1)
NetD4_M1_7: M1 (D4_M1.7 R15_M1.2 R18_M1.2), PSFB_power (R30.2 VD18.1 VT4.1)
NetD4_M2_7: PSFB_power (R23.2 VD15.1 VT2.1), M2 (D4_M2.7 R15_M2.2 R18_M2.2)
NetD4_M3_7: PSFB_power (R31.2 VD19.1 VT3.1), M3 (D4_M3.7 R15_M3.2 R18_M3.2)
NetD4_M4_7: PSFB_power (R24.2 VD17.1 VT1.1), M4 (D4_M4.7 R15_M4.2 R18_M4.2)
NetR1_2: PSFB_bus_sense (R1.2), PSFB_power (R28.1 R29.2)
NetR5_2: PSFB_bus_sense (R5.2 VD3.1), PSFB_power (T1.1)
NetR12_M1_1: PSFB_top_level (X13.4), M1 (R12_M1.1)
NetR12_M2_1: PSFB_top_level (X11.4), M2 (R12_M2.1)
NetR12_M3_1: PSFB_top_level (X14.4), M3 (R12_M3.1)
NetR12_M4_1: PSFB_top_level (X12.4), M4 (R12_M4.1)
NetR14_M1_1: PSFB_top_level (X13.5), M1 (R14_M1.1)
NetR14_M2_1: PSFB_top_level (X11.5), M2 (R14_M2.1)
NetR14_M3_1: PSFB_top_level (X14.5), M3 (R14_M3.1)
NetR14_M4_1: PSFB_top_level (X12.5), M4 (R14_M4.1)
NetR16_M1_1: PSFB_top_level (X13.3), M1 (R16_M1.1)
NetR16_M2_1: PSFB_top_level (X11.3), M2 (R16_M2.1)
NetR16_M3_1: PSFB_top_level (X14.3), M3 (R16_M3.1)
NetR16_M4_1: PSFB_top_level (X12.3), M4 (R16_M4.1)
NetR17_M1_1: PSFB_top_level (X11.2 X13.1), M1 (R17_M1.1), M2 (R19_M2.1)
NetR17_M2_1: PSFB_top_level (X11.1 X13.2), M1 (R19_M1.1), M2 (R17_M2.1)
NetR17_M3_1: PSFB_top_level (X12.2 X14.1), M3 (R17_M3.1), M4 (R19_M4.1)
NetR17_M4_1: PSFB_top_level (X12.1 X14.2), M3 (R19_M3.1), M4 (R17_M4.1)
